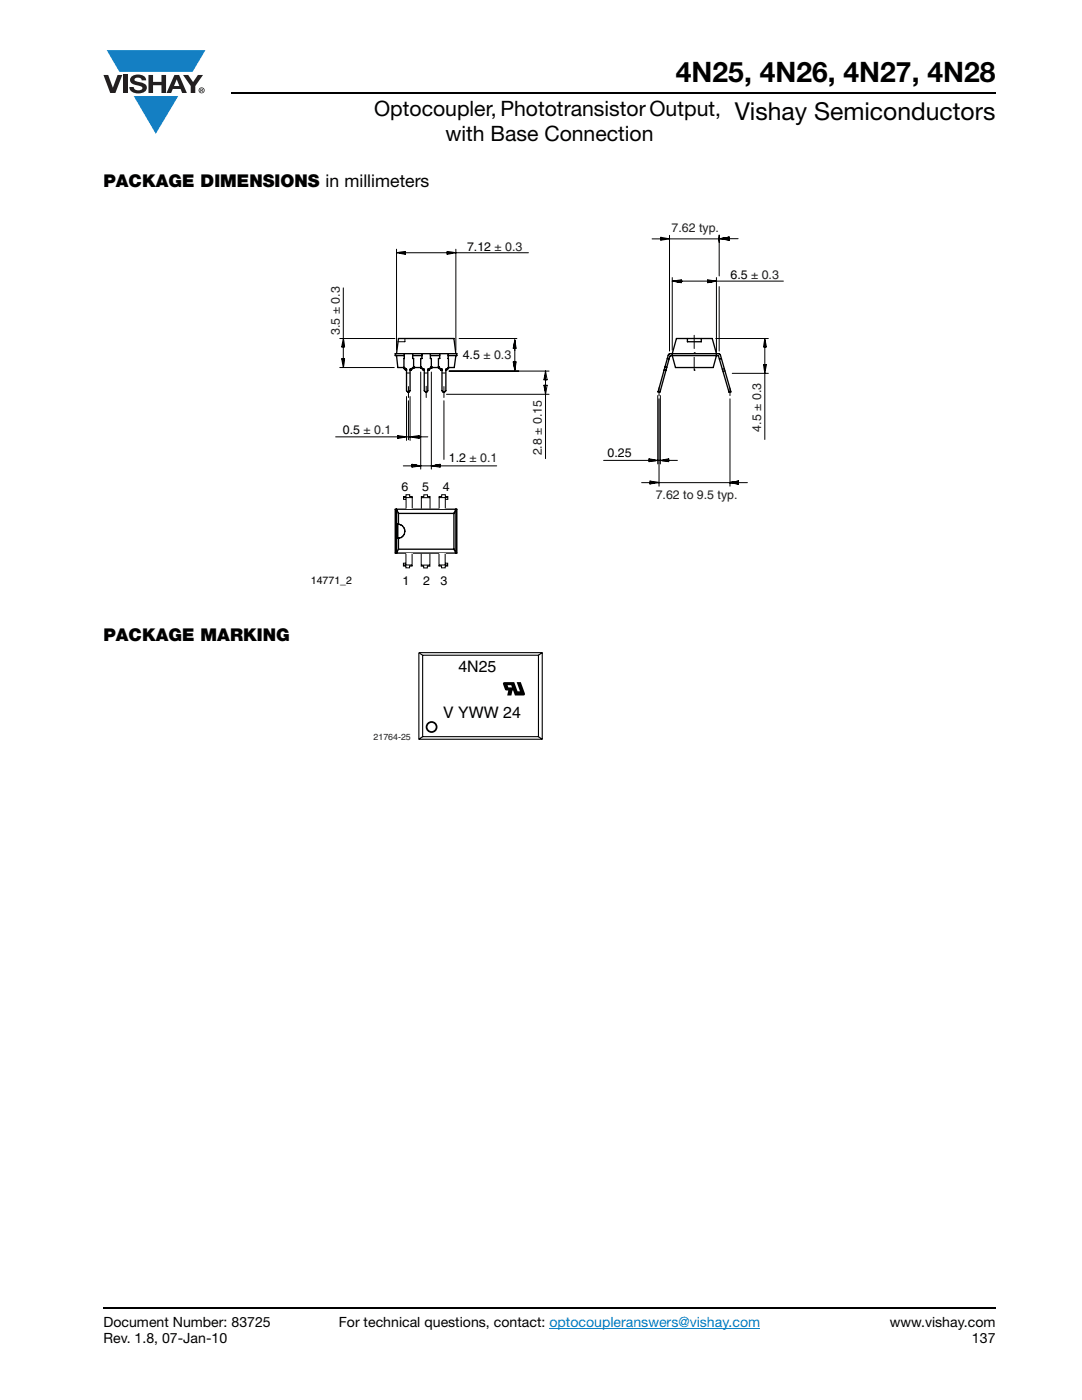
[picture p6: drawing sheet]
<svg xmlns="http://www.w3.org/2000/svg" width="216mm" height="279mm" viewBox="0 0 216 279" stroke-linecap="round" stroke-linejoin="round" font-family="sans-serif">
<g fill="#147fc3">
<path d="M21.3 10h19.7l-2.6 4.4h-3.8h-10.8z"/>
<path d="M26.7 19.2h8.9l-4.5 7.5z"/>
</g>
<g fill="#231f20">
<path d="M20.6 15h1l.9 2.5 1-2.5h.9l-1.4 3.6h-1z"/>
<path d="M24.6 15h.9v3.6h-.9z"/>
<path d="M26.3 15.3a2.1 2.1 0 0 1 2.8 .3l.1 .4h-.9a.79 .79 0 0 0-.7-.5 .79 .79 0 0 0-.8 .4l.3 .3 1 .2a1.08 1.08 0 0 1 1.2 1.1 1.08 1.08 0 0 1-1.1 1.1 1.73 1.73 0 0 1-2.4-1.2h.9a.96 .96 0 0 0 .8 .6 .96 .96 0 0 0 .9-.4 1.31 1.31 0 0 0-1.2-.6 1.03 1.03 0 0 1-1.1-.6 1.03 1.03 0 0 1 .2-1.1z"/>
<path d="M29.6 15h.9v1.3h1.7v-1.3h.9v3.6h-.9v-1.6h-1.7v1.6h-.9z"/>
<path d="M36.5 15h1.1l.9 1.4 1-1.4h1l-1.5 2.2v1.4h-.9v-1.4z"/>
<path d="M35.3 15.8l.5 1.4h-1.1zM34.8 15l-1.6 3.6h1l.3-.8h1.5l.3 .8h1l-1.6-3.6z"/>
<path d="M39.8 18a.46 .46 0 0 1 .9 0 .46 .46 0 0 1-.9 0zM39.6 18a.6 .6 0 0 0 1.2 0 .6 .6 0 0 0-1.2 0z"/>
<path d="M40.1 17.8h.2v.2h-.2zM40 17.7v.7h.1v-.3l.4 .3-.2-.3 .2-.2-.1-.2z"/>
</g>
<path d="M109.6 265.1h42.1" fill="none" stroke="#007ec4" stroke-width=".2"/>
<path d="M46.1 18.6h152.5M20.6 261h178" fill="none" stroke="#000" stroke-width=".36"/>
<path d="M62 44.1h94.4v73.1h-94.4z" fill="#fff"/>
<g fill="none" stroke="#000" stroke-width=".2">
<path d="M68.5 57.5v10.1M79.1 50.4l1.8-.2v.6zM79.1 49.7v20.2M79.5 50.4h1.4M79.7 50.6h1.2M80.9 50.4h8.3M89.2 50.2l1.8 .2-1.8 .4zM89.2 50.6h1.1M89.2 50.4h1.3M91 50.4h14.4M91 49.7v20.2M130.1 47.7h1.8"/>
<path d="M131.9 47.8h.9M131.9 47.4l1.7 .3-1.7 .2zM131.9 47.6h1.5M133.6 47.7h10.4M133.6 47v23.1M134.1 55.4v14.5M134.1 56.1l1.8-.3v.6zM134.3 56.1h22M135.1 56.3h.8M135.9 56.1h.1M141.2 56.1h.1M141.2 56.3h.9"/>
<path d="M141.2 55.8l1.8 .3-1.8 .3zM143 55.4v14.9M143.5 46.9v8.2M143.5 57.2v12.9M143.7 47.6l1.8-.3v.7zM143.9 47.6h1.6M144.5 47.8h1M145.5 47.3l-1.7 .3 1.7 .3M145.5 47.6h1.8M67.8 73.3h10.9M67.8 67.6h11M68.2 71.6h.6l-.3 1.7z"/>
<path d="M68.4 68.3v.9M68.4 71.6v1M68.5 67.6l.3 1.6h-.6zM68.5 69.2v2.4M68.6 67.8v1.4M68.6 71.6v1.6M80.8 67.6v.6h-1.4M81.1 79.1v8.8M81.2 74.4h.6M81.5 77.1v2.2M81.5 80v7.8M81.8 79.1v8.8"/>
<path d="M83.9 74.3v19.3M84.7 74.4h.6M85 77.1v2.2M86.1 74.3v19.3M88.3 74.4h.5M88.6 77.1v2.2M88.6 80v11.7M89.1 78.7h20.5M89.6 74.1h20M91.6 67.6h11.5M102.4 72.2h.6l-.3 1.8zM102.6 68.6v.9"/>
<path d="M102.6 72.2v1M102.7 69.8h.1M102.7 69.5v2.7M102.7 67.8l.3 1.7h-.6zM102.8 68v1.5M102.8 72.2v1.6M108.5 76.9h.7l-.3 1.8zM108.7 74.9v.9M108.7 76.9v1M108.9 75.8h.1M108.9 74.1l.3 1.7h-.7zM108.9 74.3v4.1"/>
<path d="M108.9 78.7v12.8M131.2 78.9v13.7M131.5 77.4v1.5M131.5 79.6v17.4M131.8 78.9v13.7M138.5 73.9h.1M138.5 70.4h.1M138.5 66.9v2.7M138.5 71.3v2.6M142.8 67.6h10.5M145.7 77.5v1.4M145.7 79.6v17.4"/>
<path d="M146.1 74.5h7.2M152.4 72.8h.5l-.3 1.7zM152.5 68.1v1.1M152.5 72.8v1.1M152.6 67.6l.3 1.6h-.5zM152.6 69.2v3.6M152.6 74.5v13.2M152.7 68v1.2M152.7 72.8v1.2M67 87.2h12.4M79.4 87.1h1.1M79.4 86.9l1.7 .3-1.7 .3z"/>
<path d="M79.4 87.2h1.3M80.5 93h3.3M81.1 87.2h.7M81.8 87.2l1.8-.3v.6zM82.2 92.8h.9M82.2 92.7l1.7 .3-1.7 .2zM82.3 87.2h1.3M82.5 87.1h1.1M83.6 87.2h1.8M83.9 93h2.2M86.1 93l1.7-.3v.5zM86.3 93h12.8"/>
<path d="M86.9 92.8h.9M120.4 91.9h9.1M128 96.3h1.7M129.5 91.8h1.2M129.5 91.6l1.7 .3-1.7 .2zM129.5 91.9h1.4M129.7 96.3h1.7M129.7 96l1.8 .3-1.8 .3zM129.7 96.5h.8M131.2 91.9h.5M131.5 96.3h14.2M131.7 91.9l1.7-.3v.5z"/>
<path d="M132.1 91.9h1.3M132.3 91.8h1.1M133.4 91.9h1.8M145.6 96.3l1.7-.3v.6zM145.7 96.3l1.6 .3M146.3 96.5h1M147.3 96.3h-1.6M147.3 96.3h1.8M147.3 96l-1.6 .3"/>
</g>
<g fill="none" stroke="#000" stroke-width=".26">
<path d="M79.1 70.6l.4-3h11.1l.4 3M79.1 71l.3 2.3h1.2M80.6 73.3h.1M80.6 73.3l.3 .4M80.7 71h-1.8v-.4h12.3v.4h-1.8M80.7 70.6l-.1 2.9 .3 .4M80.9 73.7h.2v4.3l.3 .2h.2l.2-.2v-4.3h.2M80.9 73.9h.2M80.9 73.7v.2M81.8 73.9h.2M82 73.7v.2M82.3 71h1.9"/>
<path d="M82.3 70.6v.9h.2v1.9M82.5 73.2h.1M82.5 73.4h.1M82.5 73.3h1.4l.6 .6M82.5 73.4l-.5 .5M82.5 73.2l-.5 .5M83.9 73.2h.1M84 73.2l.5 .5M84.2 70.6v.9h-.3v1.9l.1-.2M84.5 73.7h.2v4.3l.2 .2h.3l.2-.2v-4.3h.2M84.5 73.9h.2M84.5 73.7v.2"/>
<path d="M85.4 73.9h.2M85.6 73.7v.2M85.9 71h1.8M85.9 70.6v.9h.2v1.9M86.1 73.2h.1M86.1 73.4h.1M86.1 73.3h1.4M86.1 73.4l-.5 .5M86.1 73.2l-.5 .5M87.5 73.2h.1M87.5 73.4h.1M87.5 73.2l.5 .5"/>
<path d="M87.5 73.4l.5 .5M87.7 70.6v.9h-.2v1.9M88 73.7h.2v4.3l.2 .2h.3l.3-.2v-4.3h.1M88 73.7v.2M88 73.9h.2M89 73.9h.1M89.1 73.7v.2M89.4 70.6l.1 2.9-.4 .4M89.5 73.3h.1M89.5 73.3l-.4 .4M91 71l-.4 2.3h-1.1M131.2 78.2l.5 .1"/>
<path d="M131.7 78.2l2-7.1 .1-.1h9.5l2.2 7.2M132.5 73.8l.4 .1M132.7 73.3h.4M133.1 71.5l.5 .1M135 67.6h7.1l.9 3-.7 2.7h-7.5l-.7-2.7zM137.2 67.6v.6h2.7v-.6M143.9 71.6l-.4 .1M144.5 73.6l-.4 .1M144.7 74l-.4 .1M145.4 78.2h.5M145.8 78.2l-2-7.3-.2-.3h-9.9l-.4 .3-2 7.3M78.9 101.6h12.3v8.8h-12.3z"/>
<path d="M79.4 104.6a1.42 1.42 0 0 1 1.4 1.4 1.42 1.42 0 0 1-1.4 1.4zM79.5 102.5v2.1h-.1M79.5 107.4v2.2M79.5 109.6h11.1M79.5 102.5l-.4-.9v8.8l.4-.8M79.5 102.5h11.1M90.6 102.5l.4-.9v8.8l-.4-.8M90.6 102.5v7.1"/>
</g>
<path d="M81 110.5h1.2v2.3h-1.2z" fill="#fff"/>
<path d="M80.5 112.8h.5M81 112.4h-.5v.6h.5v.3h.7v-.3h.5v-.2M81 110.5v2.3h1.2v-2.3" fill="none" stroke="#000" stroke-width=".2"/>
<path d="M84.1 112.8h1.7z" fill="#fff"/>
<path d="M84 110.5v2.5h.5v.3h.8v-.3h.5v-2.5M84.1 112.8h1.7" fill="none" stroke="#000" stroke-width=".2"/>
<path d="M84.1 99.3h1.7z" fill="#fff"/>
<path d="M84.1 99.3h1.7M85.8 101.5v-2.4h-.5v-.4h-.7v.4h-.5v2.4" fill="none" stroke="#000" stroke-width=".2"/>
<path d="M81 99.3h1.3v2.2h-1.3z" fill="#fff"/>
<path d="M80.5 99.3h.5M82.3 99.3v-.2h-.6v-.4h-.7v.4h-.5v.6h.5M81 101.5v-2.2h1.3v2.2" fill="none" stroke="#000" stroke-width=".2"/>
<path d="M87.6 99.3h1.3v2.2h-1.3z" fill="#fff"/>
<path d="M87.6 99.3v-.2h.5v-.4h.8v.4h.5v.6h-.5M88.9 99.3h.5M87.6 101.5v-2.2h1.3v2.2" fill="none" stroke="#000" stroke-width=".2"/>
<path d="M87.6 110.5h1.2v2.3h-1.2z" fill="#fff"/>
<path d="M87.6 110.5v2.3h1.2v-2.3M88.8 112.8h.5M88.8 112.4h.5v.6h-.5v.3h-.7v-.3h-.5v-.2" fill="none" stroke="#000" stroke-width=".2"/>
<path d="M74.5 130.1h33.8v18h-33.8z" fill="#fff"/>
<path d="M83.6 130.3h24.6v17.2h-24.6zM84.3 130.8h23.1v16.2h-23.1zM108.2 130.3l-.7 .5M84.4 147l-.8 .5M107.5 147l.7 .5" fill="none" stroke="#000" stroke-width=".22"/>
<circle cx="86.1" cy="145.1" r="1" fill="#fff"/>
<circle cx="86.1" cy="145.1" r="1" fill="none" stroke="#000" stroke-width=".35"/>
<path d="M101.3 136.7h.7l.2 .5h-.8zM100.4 136.3v.2l.4 1.1 .6 .2-.2 1h.8l.3-1h.1l.4 1h1.7l.2-.1v-.3l-.8-2.3h-.8l.7 1.9h-.5l-.7-1.9h-1.9z" fill="#000"/>
<path d="M83.6 130.3l.8 .5" fill="none" stroke="#000" stroke-width=".22"/>
<text font-size="5.6" x="134.9" y="16.4">4N25, 4N26, 4N27, 4N28</text>
<text font-size="4.9" x="146.6" y="24">Vishay Semiconductors</text>
<g font-size="4.2">
<text x="74.7" y="23.1">Optocoupler, Phototransistor Output,</text>
<text x="88.9" y="28.1">with Base Connection</text>
</g>
<g font-size="3.5">
<text x="20.6" y="37.3">PACKAGE DIMENSIONS in millimeters</text>
<text x="20.6" y="127.8">PACKAGE MARKING</text>
</g>
<g font-size="3.2">
<text x="91.5" y="134.2">4N25</text>
<text x="88.4" y="143.2">V YWW 24</text>
</g>
<g font-size="2.8">
<text x="20.6" y="268.1">Rev. 1.8, 07-Jan-10</text>
<text x="20.6" y="264.9">Document Number: 83725</text>
<text x="67.6" y="264.9">For technical questions, contact: optocoupleranswers@vishay.com</text>
<text x="177.5" y="264.9">www.vishay.com</text>
<text x="193.9" y="268.1">137</text>
</g>
<g font-size="2.5" fill="#231f20">
<text x="134" y="46.2">7.62 typ.</text>
<text x="67.8" y="66.8" transform="rotate(-90 67.8 66.8)">3.5 ± 0.3</text>
<text x="151.9" y="86.1" transform="rotate(-90 151.9 86.1)">4.5 ± 0.3</text>
<text x="108.1" y="90.9" transform="rotate(-90 108.1 90.9)">2.8 ± 0.15</text>
<text x="130.8" y="99.7">7.62 to 9.5 typ.</text>
</g>
<g font-size="2.5">
<text x="93.2" y="50">7.12 ± 0.3</text>
<text x="145.8" y="55.6">6.5 ± 0.3</text>
<text x="92.3" y="71.7">4.5 ± 0.3</text>
<text x="68.4" y="86.7">0.5 ± 0.1</text>
<text x="89.6" y="92.3">1.2 ± 0.1</text>
<text x="121.2" y="91.3">0.25</text>
<text x="80.1" y="98">6</text>
<text x="84.3" y="98">5</text>
<text x="88.4" y="98">4</text>
<text x="80.3" y="116.7">1</text>
<text x="84.4" y="116.7">2</text>
<text x="87.9" y="116.7">3</text>
</g>
<text font-size="2.1" x="62" y="116.6">14771_2</text>
<text font-size="1.8" fill="#231f20" x="74.5" y="147.7">21764-25</text>
</svg>
